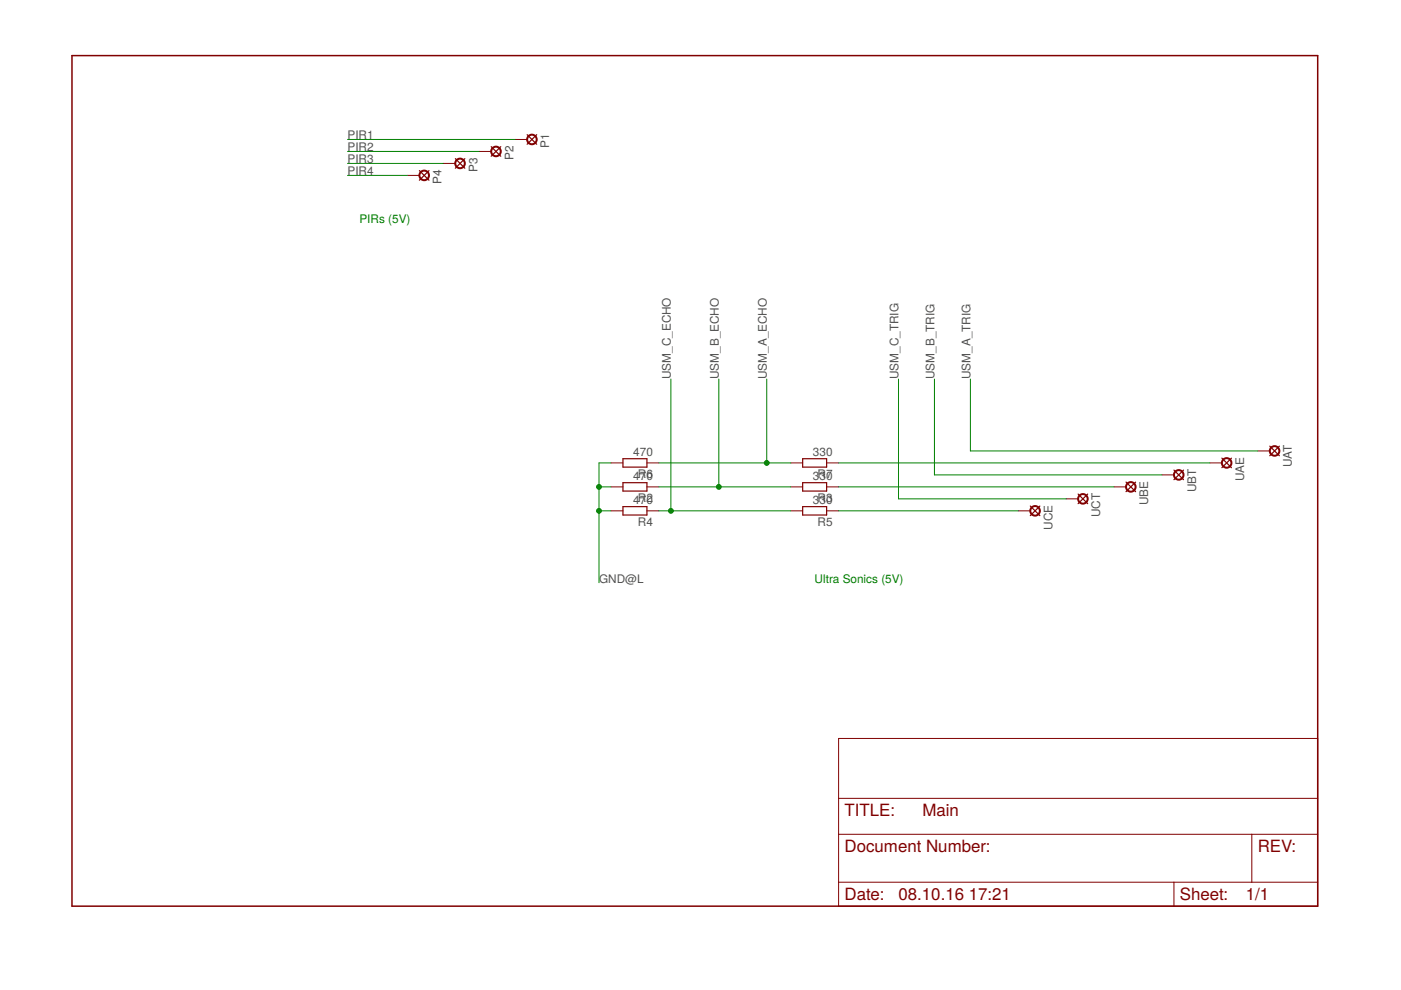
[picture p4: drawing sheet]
<svg xmlns="http://www.w3.org/2000/svg" width="297mm" height="210mm" viewBox="0 0 297 210" stroke-linecap="round" stroke-linejoin="round" font-family="sans-serif">
<path d="M15.3 11.8h264.1v180.3h-264.1z" fill="none" stroke="#800000" stroke-width=".32"/>
<g fill="none" stroke="#800000" stroke-width=".21">
<path d="M86.4 37.2h2.5M94 34.6h2.5M101.6 32.1h2.5M109.2 29.6h2.6M129.5 98.1h2.6M137.2 98.1h2.5M167.6 98.1h2.6M175.3 98.1h2.5M256.5 98.1h2.6M266.7 95.6h2.5M129.5 103.2h2.6M129.5 108.3h2.6"/>
<path d="M137.2 103.2h2.5M137.2 108.3h2.5M167.6 103.2h2.6M167.6 108.3h2.6M175.3 103.2h2.5M175.3 108.3h2.5M215.9 108.3h2.5M226 105.8h2.6M236.2 103.2h2.5M246.4 100.7h2.5M177.8 156.6h101.6v35.5h-101.6zM177.8 176.9h101.6"/>
<path d="M177.8 169.3h101.6M265.4 176.9v10.1M177.8 187h101.6M248.9 187v5.1"/>
</g>
<g fill="none" stroke="#800000" stroke-width=".25">
<path d="M88.9 36.2l2.1 2M91 36.2l-2.1 2M96.5 33.6l2.1 2.1M98.6 33.6l-2.1 2.1M104.1 31.1l2.1 2M106.2 31.1l-2.1 2M111.8 28.6l2 2M113.8 28.6l-2 2M132.1 97.3h5.1v1.7h-5.1zM170.2 97.3h5.1v1.7h-5.1zM248.9 99.7l2 2M250.9 99.7l-2 2"/>
<path d="M259.1 97.1l2 2.1M261.1 97.1l-2 2.1M269.2 94.6l2.1 2M271.3 94.6l-2.1 2M132.1 102.3h5.1v1.8h-5.1zM132.1 107.4h5.1v1.8h-5.1zM170.2 102.3h5.1v1.8h-5.1zM170.2 107.4h5.1v1.8h-5.1zM218.4 107.3l2.1 2M220.5 107.3l-2.1 2M228.6 104.8l2 2M230.6 104.8l-2 2"/>
<path d="M238.7 102.2l2.1 2M240.8 102.2l-2.1 2"/>
</g>
<g fill="none" stroke="#800000" stroke-width=".42">
<circle cx="89.9" cy="37.2" r="1.02"/>
<circle cx="97.5" cy="34.7" r="1.02"/>
<circle cx="105.2" cy="32.1" r="1.02"/>
<circle cx="112.8" cy="29.6" r="1.02"/>
<circle cx="260.1" cy="98.2" r="1.02"/>
<circle cx="270.2" cy="95.6" r="1.02"/>
<circle cx="219.5" cy="108.3" r="1.02"/>
<circle cx="229.6" cy="105.8" r="1.02"/>
<circle cx="239.8" cy="103.2" r="1.02"/>
<circle cx="249.9" cy="100.7" r="1.02"/>
</g>
<g fill="none" stroke="#008000" stroke-width=".21">
<path d="M73.7 29.6h35.5M73.7 32.1h27.9M73.7 34.6h20.3M73.7 37.2h12.7M129.5 98.1h-2.5v25.4M139.7 98.1h27.9M142.2 80.4v27.9M152.4 80.4v22.8M162.6 80.4v17.7M177.8 98.1h78.7M190.5 80.4v25.4h35.5M198.1 80.4v20.3h48.3"/>
<path d="M205.7 80.4v15.2h61M127 103.2h2.5M127 108.3h2.5M139.7 103.2h27.9M139.7 108.3h27.9M177.8 103.2h58.4M177.8 108.3h38.1"/>
</g>
<g fill="#008000" stroke="#008000" stroke-width=".21">
<circle cx="162.6" cy="98.1" r=".51"/>
<circle cx="152.4" cy="103.2" r=".51"/>
<circle cx="142.2" cy="108.3" r=".51"/>
<circle cx="127" cy="103.2" r=".51"/>
<circle cx="127" cy="108.3" r=".51"/>
</g>
<g font-size="3.6" fill="#800000">
<text x="179.1" y="173.1">TITLE:</text>
<text x="195.6" y="173.1">Main</text>
<text x="179.1" y="180.7">Document Number:</text>
<text x="266.7" y="180.7">REV:</text>
<text x="179.1" y="190.9">Date:</text>
<text x="190.5" y="190.9">08.10.16</text>
<text x="205.4" y="190.9">17:21</text>
<text x="250.2" y="190.9">Sheet:</text>
<text x="264.1" y="190.9">1/1</text>
</g>
<g font-size="2.5" fill="#505050">
<text x="73.7" y="29.6">PIR1</text>
<text x="73.7" y="32.1">PIR2</text>
<text x="73.7" y="34.6">PIR3</text>
<text x="108.8" y="33.9" transform="rotate(-90 108.8 33.9)">P2</text>
<text x="116.5" y="31.3" transform="rotate(-90 116.5 31.3)">P1</text>
<text x="73.7" y="37.2">PIR4</text>
<text x="93.6" y="39" transform="rotate(-90 93.6 39)">P4</text>
<text x="101.2" y="36.4" transform="rotate(-90 101.2 36.4)">P3</text>
<text x="142.2" y="80.4" transform="rotate(-90 142.2 80.4)">USM_C_ECHO</text>
<text x="152.4" y="80.4" transform="rotate(-90 152.4 80.4)">USM_B_ECHO</text>
<text x="162.6" y="80.4" transform="rotate(-90 162.6 80.4)">USM_A_ECHO</text>
<text x="190.5" y="80.4" transform="rotate(-90 190.5 80.4)">USM_C_TRIG</text>
<text x="198.1" y="80.4" transform="rotate(-90 198.1 80.4)">USM_B_TRIG</text>
<text x="205.7" y="80.4" transform="rotate(-90 205.7 80.4)">USM_A_TRIG</text>
<text x="134.3" y="96.6">470</text>
<text x="134.3" y="101.7">4R6</text>
<text x="135.7" y="101.7">70</text>
<text x="172.4" y="96.6">330</text>
<text x="172.4" y="101.7">3R0</text>
<text x="173.7" y="101.7">37</text>
<text x="263.8" y="101.9" transform="rotate(-90 263.8 101.9)">UAE</text>
<text x="273.9" y="99" transform="rotate(-90 273.9 99)">UAT</text>
<text x="134.3" y="106.8">4R2</text>
<text x="135.7" y="106.8">70</text>
<text x="172.4" y="106.8">3R0</text>
<text x="173.7" y="106.8">33</text>
<text x="243.4" y="107.1" transform="rotate(-90 243.4 107.1)">UBE</text>
<text x="253.6" y="104.4" transform="rotate(-90 253.6 104.4)">UBT</text>
<text x="135.2" y="111.6">R4</text>
<text x="173.3" y="111.6">R5</text>
<text x="223.1" y="112.3" transform="rotate(-90 223.1 112.3)">UCE</text>
<text x="233.3" y="109.6" transform="rotate(-90 233.3 109.6)">UCT</text>
<text x="127" y="123.5">GND@L</text>
</g>
<g font-size="2.5" fill="#008000">
<text x="76.2" y="47.3">PIRs (5V)</text>
<text x="172.7" y="123.5">Ultra Sonics (5V)</text>
</g>
</svg>
